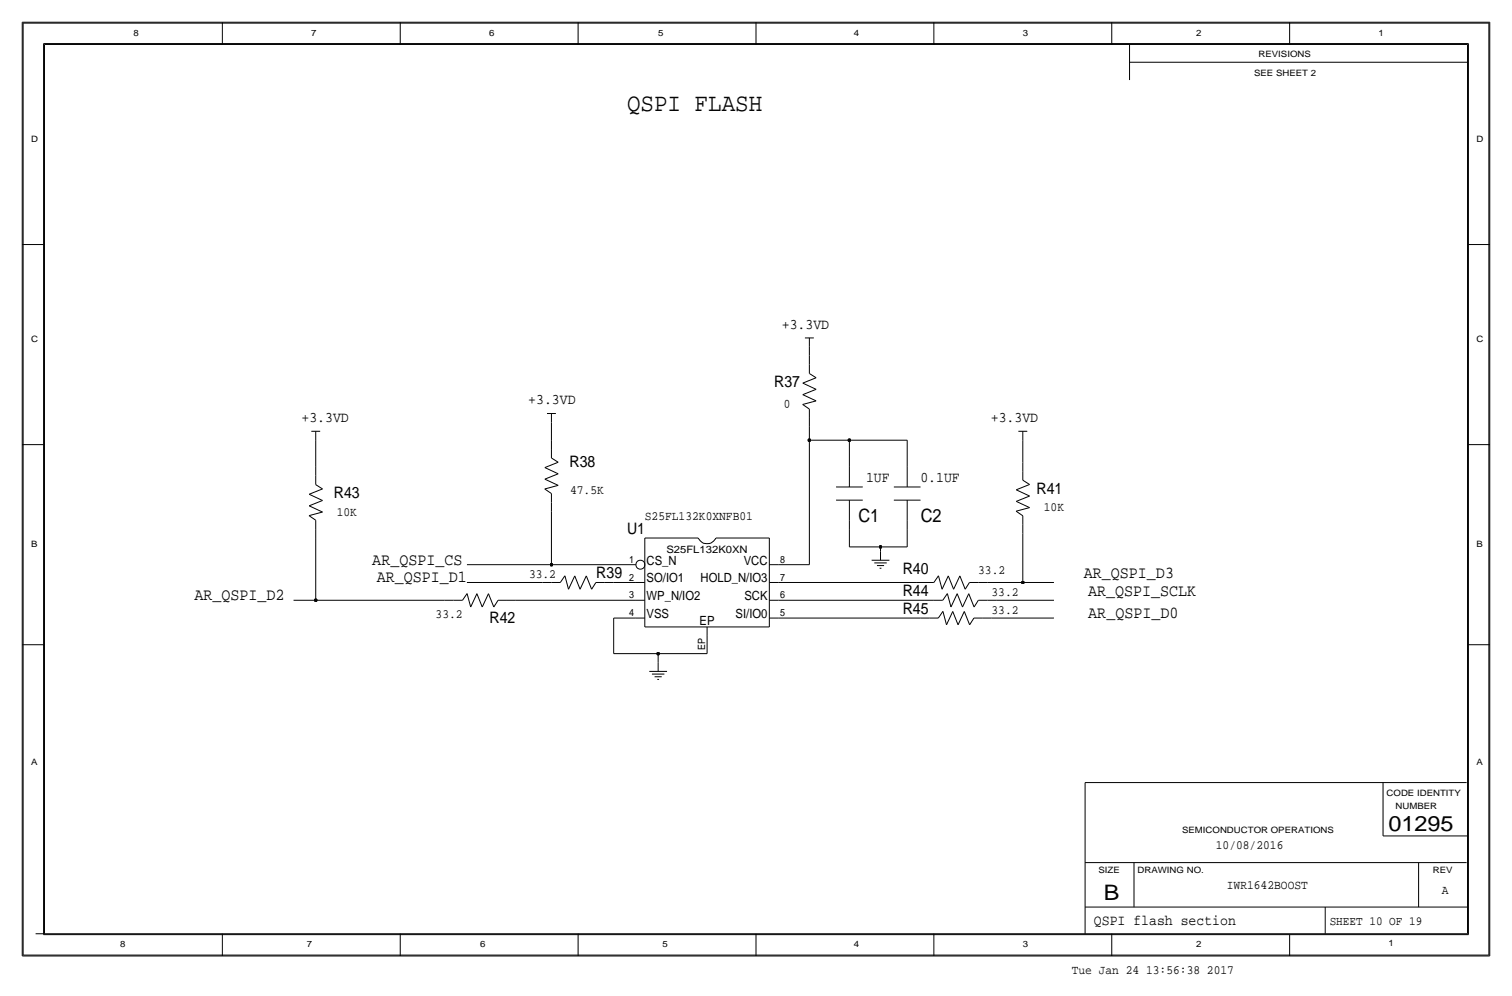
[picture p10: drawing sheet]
<svg xmlns="http://www.w3.org/2000/svg" width="432mm" height="284mm" viewBox="0 0 432 284" stroke-linecap="round" stroke-linejoin="round" font-family="sans-serif">
<g fill="none" stroke="#000" stroke-width=".29">
<path d="M6.3 6.4v266.7zM6.4 6.4h419zM6.6 6.6h418.6zM6.6 6.6v266.2zM12.4 12.4v254.6zM12.4 12.4h407zM12.7 12.7h406.4zM12.7 12.7v254zM63.5 6.4v6.3zM114.3 6.4v6.3zM165.1 6.4v6.3zM215.9 6.4v6.3z"/>
<path d="M266.7 6.3v6.4zM317.5 6.3v6.4zM322.6 17.8h96.5zM322.6 12.7v10.2zM368.3 6.3v6.4zM419.1 12.7v254zM419.4 12.4v254.6zM425.2 6.6v266.2zM425.4 6.4v266.7zM6.3 69.8h6.4zM419.1 69.8h6.3zM229.9 96.5h2.5z"/>
<path d="M231.1 99.1v2.5zM231.1 96.5v2.6zM156.2 118.1h2.5zM157.5 118.1v2.6zM229.2 115.5l1.9 1.3zM229.3 109.4l3.8 1.8zM229.3 112.7l3.8 1.8zM229.3 109.4l3.8-1.5zM229.3 112.7l3.8-1.5zM229.3 115.5l3.8-1zM231.1 106.7l2 1.2zM231.1 101.6v2.5z"/>
<path d="M231.1 119.4v2.5zM231.1 116.8v2.6zM231.1 104.1v2.6zM6.3 127h6.4zM88.9 123.2h2.5zM90.2 138.4l1.9 1.2zM90.2 125.7v7.7zM90.2 133.4v2.5zM90.2 135.9v2.5zM90.2 123.2v2.5zM155.5 139.6l2 1.4zM155.6 133.6l3.8-1.6z"/>
<path d="M155.6 136.9l3.8-1.6zM155.6 139.6l3.8-1zM155.6 133.6l3.8 1.7zM155.6 136.9l3.8 1.7zM157.5 120.7v5zM157.5 125.7v2.6zM157.5 128.3v2.5zM157.5 130.8l1.9 1.2zM231.1 125.7h11.5zM231.1 125.7v35.6zM231.1 121.9v3.8zM238.8 139.1h7.6z"/>
<path d="M242.6 125.7h16.5zM242.6 125.7v5.1zM242.6 130.8v2.6zM242.6 133.4v5.7zM255.3 139.1h7.6zM259.1 125.7v5.1zM259.1 130.8v2.6zM259.1 133.4v5.7zM290.2 139.9l3.8 1.8zM290.2 139.9l3.8-1.5zM290.8 123.2h2.6zM292.1 137.2l1.9 1.2z"/>
<path d="M292.1 125.7v6.4zM292.1 123.2v2.5zM292.1 132.1v2.5zM292.1 134.6v2.6zM419.1 127h6.3zM88.2 147.3l2 1.3zM88.3 141.2l3.8 1.8zM88.3 144.5l3.8 1.8zM88.3 141.2l3.8-1.6zM88.3 144.5l3.8-1.5zM88.3 147.3l3.8-1zM90.2 153.7v17.8z"/>
<path d="M90.2 151.1v2.6zM90.2 148.6v2.5zM157.5 146.1v15.2zM157.5 143.5v2.6zM157.5 141v2.5zM184.1 153.7h15.3zM184.1 153.7v25.4zM199.4 153.7a2.75 2.75 0 0 0 2.5 1.6 2.75 2.75 0 0 0 2.5-1.6M204.5 153.7h15.2zM219.7 153.7v25.4zM238.8 142.8h7.6zM242.6 156.2h8.9z"/>
<path d="M242.6 151.1v5.1zM242.6 148.6v2.5zM242.6 142.8v5.8zM251.5 156.2v1.3zM251.5 157.5v2.5zM251.5 156.2h7.6zM255.3 142.8h7.6zM259.1 151.1v5.1zM259.1 148.6v2.5zM259.1 142.8v5.8zM290.2 146l1.9 1.3zM290.2 143.2l3.8 1.8z"/>
<path d="M290.2 143.2l3.8-1.5zM290.2 146l3.8-1zM292.1 152.4v14zM292.1 149.9v2.5zM292.1 147.3v2.6zM83.8 171.5h6.4zM90.2 171.5h36.8zM127 171.5h2.5zM129.5 171.5h2.6zM133.3 161.3h24.2zM133.4 166.4h21.5zM133.4 169.5l-1.3 2z"/>
<path d="M133.4 169.6l1 3.8zM136.2 169.6l-1.8 3.8zM136.2 169.6l1.5 3.8zM139.5 169.6l-1.8 3.8zM139.5 169.6l1.5 3.8zM142.2 171.5l-1.2 1.9zM142.2 171.5h2.6zM144.8 171.5h2.5zM147.3 171.5h34.3zM154.9 166.4h2.6zM157.5 161.3h24.1zM157.5 166.4h2.5z"/>
<path d="M161.3 164.5l1.1 3.8zM161.3 164.4l-1.3 2zM164.1 164.5l-1.7 3.8zM164.1 164.5l1.6 3.8zM167.4 164.5l1.6 3.8zM167.4 164.5l-1.7 3.8zM170.2 166.4h2.5zM170.2 166.4l-1.2 1.9zM172.7 166.4h2.6zM175.3 176.5h6.3zM175.3 176.5v10.2zM175.3 166.4h6.3z"/>
<path d="M181.6 166.4h2.5zM181.6 176.5h2.5zM181.6 171.5h2.5zM184.1 179.1h35.6zM201.9 179.1v2.5zM219.7 171.5h2.5zM219.7 166.4h2.5zM219.7 161.3h2.5zM219.7 176.5h2.5zM222.2 166.4h39.4zM222.2 176.5h40.7zM222.2 161.3h8.9z"/>
<path d="M222.2 171.5h42zM248.9 160h5.1zM249.7 160.8h3.5zM250.4 161.5h2.1zM251.2 162.3h.5zM261.6 166.4h2.6zM262.9 176.5h2.5zM264.2 166.4h2.5zM264.2 171.5h2.5zM265.4 176.5h2.6zM266.7 171.5h2.5zM268 164.4l-1.3 2z"/>
<path d="M268 164.5l1 3.8zM269.3 174.6l-1.3 1.9zM269.3 174.7l1 3.8zM270.6 169.6l1 3.8zM270.6 169.5l-1.4 2zM270.8 164.5l1.5 3.8zM270.8 164.5l-1.8 3.8zM272.1 174.7l1.5 3.8zM272.1 174.7l-1.8 3.8zM273.4 169.6l-1.8 3.8zM273.4 169.6l1.5 3.8zM274.1 164.5l1.5 3.8z"/>
<path d="M274.1 164.5l-1.8 3.8zM275.4 174.7l-1.8 3.8zM275.4 174.7l1.5 3.8zM276.7 169.6l1.5 3.8zM276.7 169.6l-1.8 3.8zM276.9 166.4h2.5zM276.9 166.4l-1.3 1.9zM278.1 176.5l-1.2 2zM278.1 176.5h2.6zM279.4 171.5h2.5zM279.4 171.5l-1.2 1.9zM279.4 166.4h2.5z"/>
<path d="M280.7 176.5h2.5zM281.9 166.4h10.2zM281.9 171.5h2.6zM283.2 176.5h17.8zM284.5 171.5h16.5zM292.1 166.4h8.9zM6.3 184.2h6.4zM175.3 186.7h12.7zM185.4 191.8h5.1zM186.2 192.5h3.5zM186.9 193.3h2.1zM187.7 194.1h.5z"/>
<path d="M188 186.7h13.9zM188 186.7v2.5zM188 189.2v2.6zM201.9 181.6v5.1zM419.1 184.2h6.3zM309.9 223.5v43.2zM309.9 223.5h108.9zM395 238.8h24.1zM395 223.5v15.3zM309.9 259.1h109.2zM309.9 246.4h108.9zM323.8 246.4v12.7z"/>
<path d="M378.5 259.1v7.6zM405.1 246.4v12.7zM6.4 273.1h419zM6.6 272.8h418.6zM10.2 266.7h408.9zM12.4 267h407zM63.5 266.7v6.4zM114.3 266.7v6.4zM165.1 266.7v6.4zM215.9 266.7v6.4zM266.7 266.7v6.4zM317.5 266.7v6.4z"/>
<path d="M368.3 267v6.1z"/>
<circle cx="182.9" cy="161.3" r="1.28"/>
</g>
<g fill="#000" stroke="#000" stroke-width=".29">
<circle cx="231.1" cy="125.7" r=".41"/>
<circle cx="242.6" cy="125.7" r=".41"/>
<circle cx="251.5" cy="156.2" r=".41"/>
<circle cx="90.2" cy="171.5" r=".41"/>
<circle cx="157.5" cy="161.3" r=".41"/>
<circle cx="292.1" cy="166.4" r=".41"/>
<circle cx="188" cy="186.7" r=".41"/>
</g>
<text font-size="7.2" x="179.1" y="31.8">QSPI FLASH</text>
<g font-size="6.1">
<text x="396.5" y="237.4">01295</text>
<text x="315.2" y="257">B</text>
</g>
<g font-size="5.3">
<text x="245.2" y="149.1">C1</text>
<text x="262.9" y="149.1">C2</text>
</g>
<g font-size="4.8">
<text x="106.3" y="161.3">AR_QSPI_CS</text>
<text x="107.6" y="166.4">AR_QSPI_D1</text>
<text x="309.5" y="165.1">AR_QSPI_D3</text>
<text x="55.5" y="171.5">AR_QSPI_D2</text>
<text x="310.7" y="170.2">AR_QSPI_SCLK</text>
<text x="310.8" y="176.5">AR_QSPI_D0</text>
</g>
<g font-size="4.5">
<text x="221.1" y="110.5">R37</text>
<text x="162.7" y="133.4">R38</text>
<text x="95.4" y="142.2">R43</text>
<text x="296" y="141">R41</text>
<text x="179.1" y="152.4">U1</text>
<text x="170.3" y="165.1">R39</text>
<text x="257.8" y="163.8">R40</text>
<text x="257.8" y="170.2">R44</text>
<text x="139.8" y="177.8">R42</text>
<text x="257.8" y="175.3">R45</text>
</g>
<g font-size="4.2">
<text x="223.3" y="93.9">+3.3VD</text>
<text x="150.9" y="115.5">+3.3VD</text>
<text x="86.1" y="120.5">+3.3VD</text>
<text x="283" y="120.5">+3.3VD</text>
<text x="247.3" y="137.7">1UF</text>
<text x="262.8" y="137.7">0.1UF</text>
<text x="312.4" y="264.2">QSPI flash section</text>
</g>
<g font-size="3.6">
<text x="225.8" y="114.3" transform="rotate(-180 225.8 114.3)">0</text>
<text x="162.8" y="141">47.5K</text>
<text x="96.2" y="147.3">10K</text>
<text x="184.1" y="148.6">S25FL132K0XNFB01</text>
<text x="298.1" y="146.1">10K</text>
<text x="184.7" y="161.3">CS_N</text>
<text x="212.4" y="161.3">VCC</text>
<text x="151.1" y="165.1">33.2</text>
<text x="184.7" y="166.4">SO/IO1</text>
<text x="200.1" y="166.4">HOLD_N/IO3</text>
<text x="279.3" y="163.8">33.2</text>
<text x="184.7" y="171.4">WP_N/IO2</text>
<text x="212.6" y="171.4">SCK</text>
<text x="283.2" y="170.2">33.2</text>
<text x="124.4" y="176.5">33.2</text>
<text x="184.7" y="176.5">VSS</text>
<text x="199.8" y="178.6">EP</text>
<text x="210.1" y="176.5">SI/IO0</text>
<text x="283.2" y="175.3">33.2</text>
<text x="347.2" y="242.6">10/08/2016</text>
<text x="350.4" y="254">IWR1642BOOST</text>
<text x="411.8" y="255.3">A</text>
<text x="306.1" y="278.1">Tue Jan 24 13:56:38 2017</text>
</g>
<text font-size="3.5" x="379.7" y="264.2">SHEET 10 OF 19</text>
<g font-size="2.9">
<text x="179.7" y="160.8">1</text>
<text x="190.3" y="158">S25FL132K0XN</text>
<text x="222.8" y="160.8">8</text>
<text x="179.7" y="165.9">2</text>
<text x="222.8" y="165.9">7</text>
<text x="179.7" y="170.9">3</text>
<text x="222.8" y="170.9">6</text>
<text x="179.7" y="176">4</text>
<text x="222.8" y="176">5</text>
<text x="201.4" y="185.5" transform="rotate(-90 201.4 185.5)">EP</text>
</g>
<g font-size="2.5">
<text x="38.1" y="10.2">8</text>
<text x="88.9" y="10.2">7</text>
<text x="139.7" y="10.2">6</text>
<text x="188" y="10.2">5</text>
<text x="243.8" y="10.2">4</text>
<text x="292.1" y="10.2">3</text>
<text x="341.6" y="10.2">2</text>
<text x="393.7" y="10.2">1</text>
<text x="359.4" y="16.3">REVISIONS</text>
<text x="358.1" y="21.6">SEE SHEET 2</text>
<text x="8.9" y="40.6">D</text>
<text x="421.6" y="40.6">D</text>
<text x="8.9" y="97.8">C</text>
<text x="421.6" y="97.8">C</text>
<text x="8.9" y="156.2">B</text>
<text x="421.6" y="156.2">B</text>
<text x="8.9" y="218.4">A</text>
<text x="421.6" y="218.4">A</text>
<text x="396" y="227.2">CODE IDENTITY</text>
<text x="398.5" y="231">NUMBER</text>
<text x="337.6" y="238">SEMICONDUCTOR OPERATIONS</text>
<text x="313.7" y="249.4">SIZE</text>
<text x="324.9" y="249.4">DRAWING NO.</text>
<text x="409.2" y="249.4">REV</text>
<text x="34.3" y="270.5">8</text>
<text x="87.6" y="270.5">7</text>
<text x="137.2" y="270.5">6</text>
<text x="189.2" y="270.5">5</text>
<text x="243.8" y="270.5">4</text>
<text x="292.1" y="270.5">3</text>
<text x="341.6" y="270.5">2</text>
<text x="396.5" y="270.3">1</text>
</g>
</svg>
